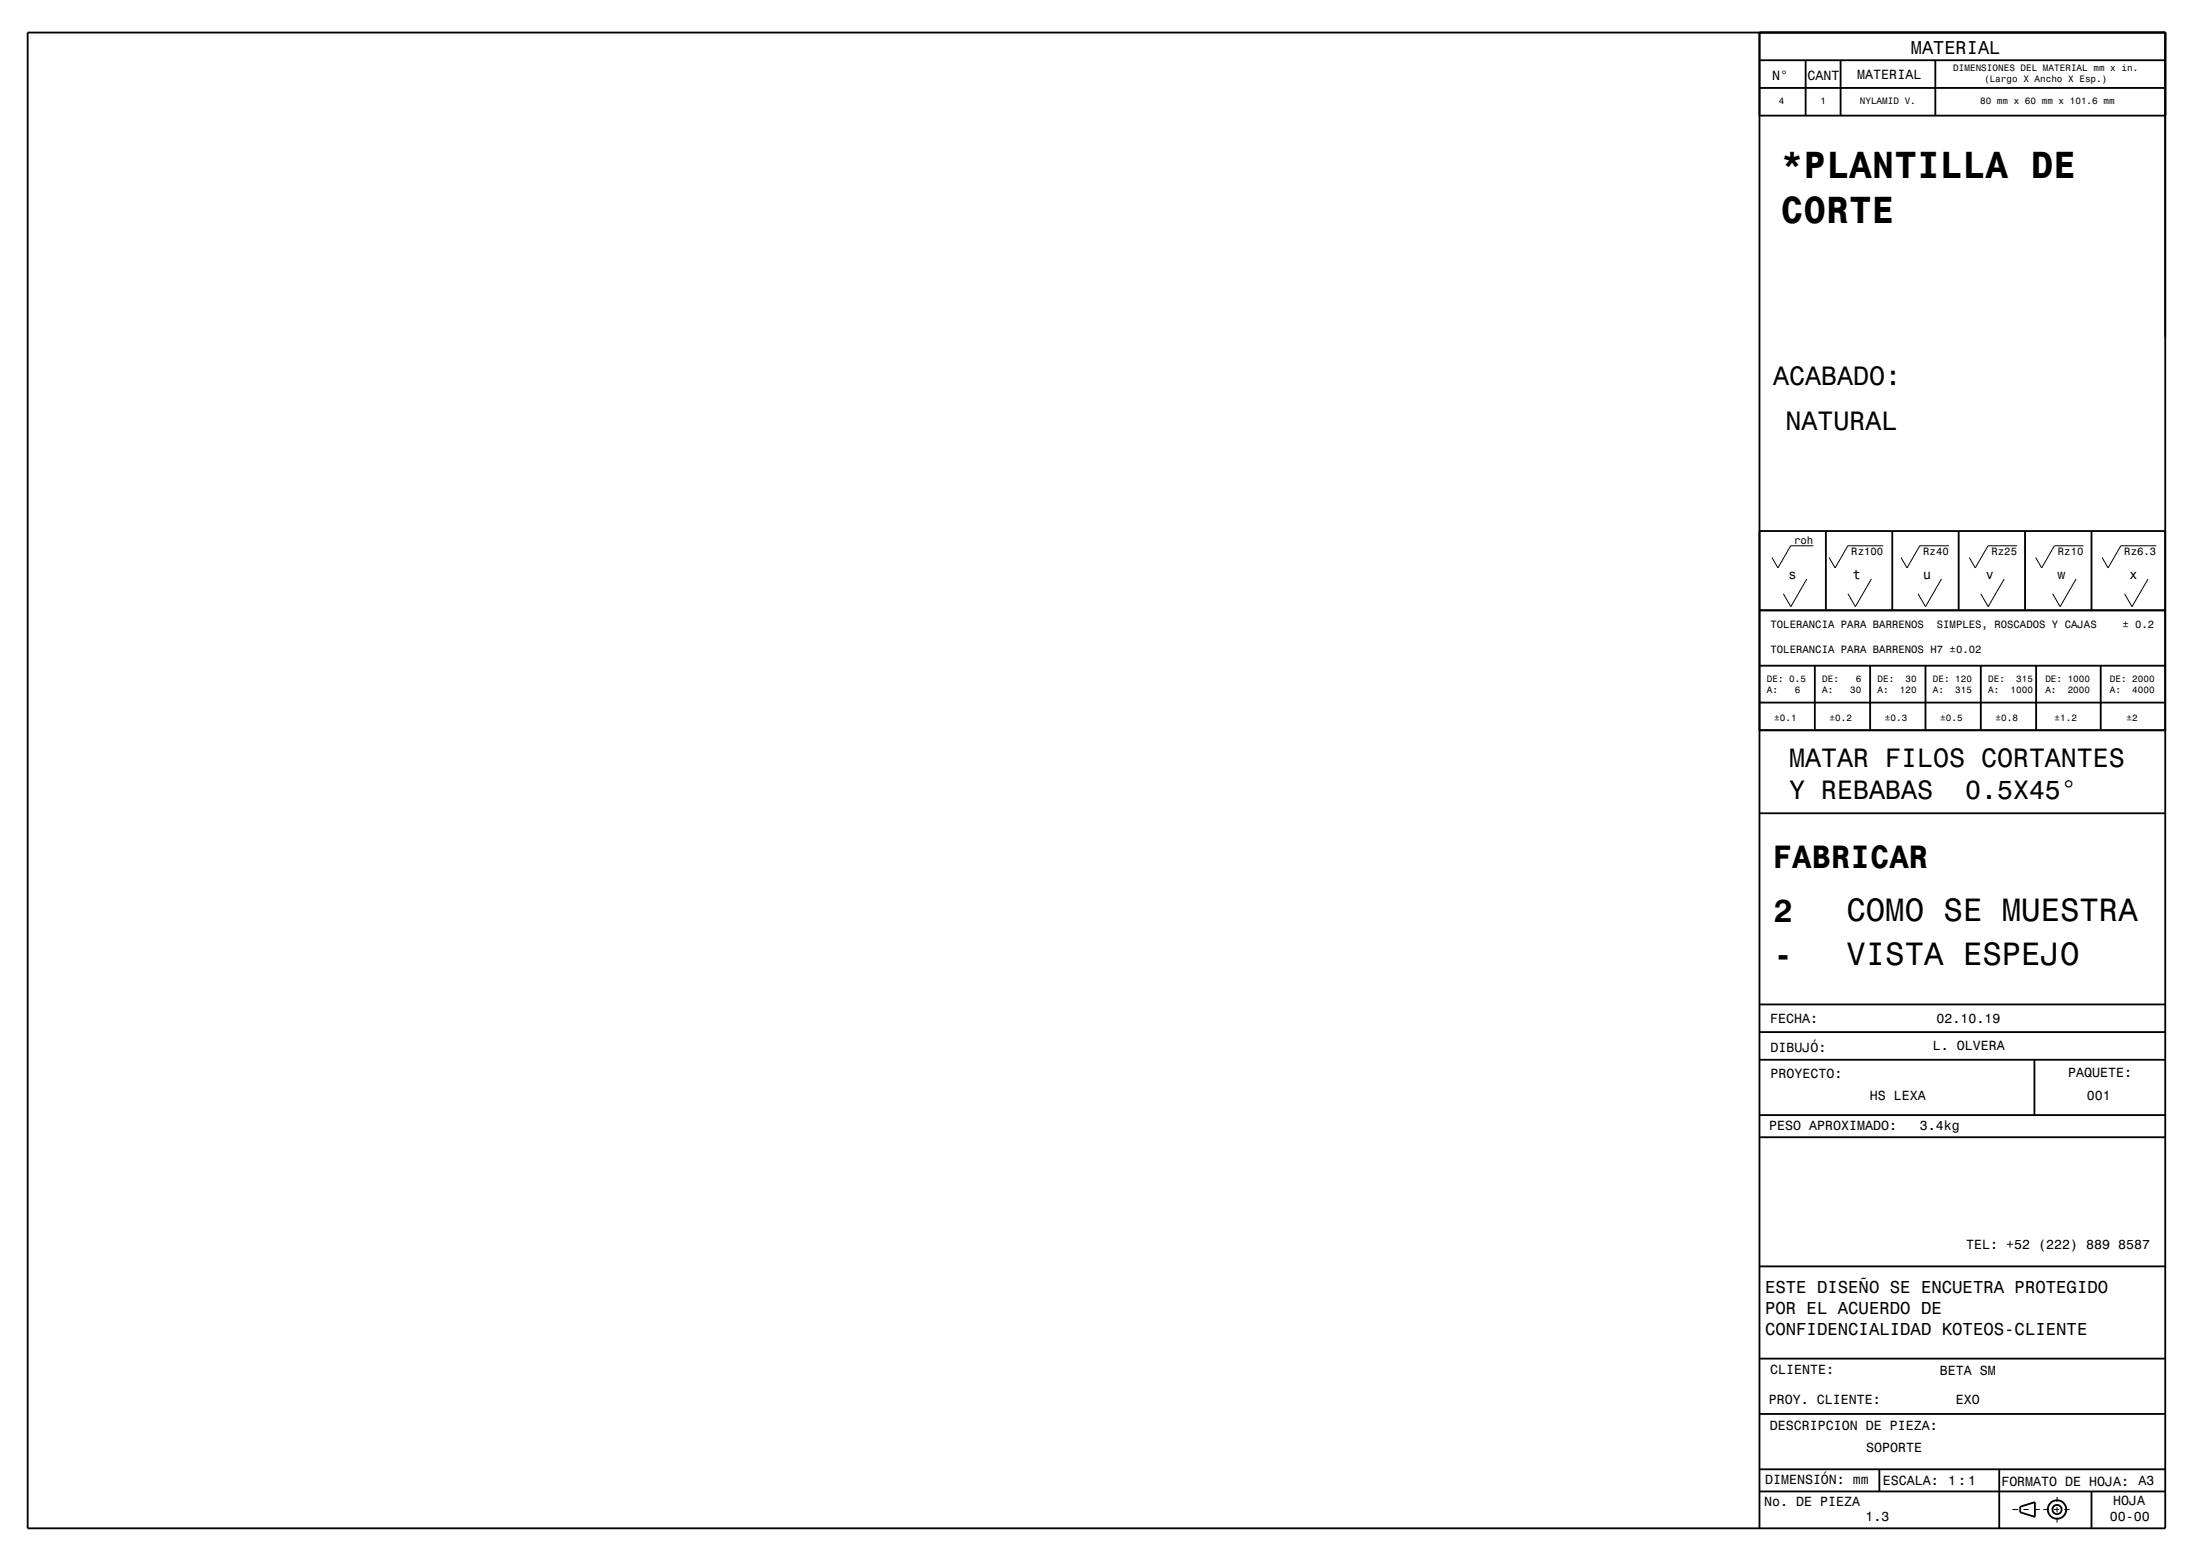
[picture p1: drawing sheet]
<svg xmlns="http://www.w3.org/2000/svg" width="420mm" height="297mm" viewBox="0 0 420 297" stroke-linecap="round" stroke-linejoin="round" font-family="sans-serif">
<g fill="none" stroke="#000" stroke-width=".35">
<path d="M335.9 6.2v285.5M335.9 16.8h77.5M344.7 11.5v10.6M351.4 11.5v10.6M369.5 11.5v10.6M413.4 6.2v285.5h-408.1v-285.5h408.1v5.3h-77.5M335.9 22.1h77.5M335.9 116.5h77.5M335.9 101.4h77.5M348.6 101.4v15.1M361.3 101.4v15.1M373.9 101.4v15.1"/>
<path d="M386.6 101.4v15.1M399.3 101.4v15.1M335.9 139.4h77.5M335.9 127.1h77.5M335.9 134.1h77.5M346.5 127.1v12.3M357 127.1v12.3M367.6 127.1v12.3M378.2 127.1v12.3M388.7 127.1v12.3M401 127.1v12.3M335.9 155.2h77.5"/>
<path d="M335.9 191.7h77.5M335.9 197h77.5M335.9 202.3h77.5M335.9 217.1h77.5M335.9 212.8h77.5M388.4 202.3v10.5M335.9 259.3h77.5M335.9 241.7h77.5M335.9 269.9h77.5M335.9 284.7h77.5M335.9 280.5h77.5M358.8 280.5v4.2"/>
<path d="M381.7 280.5v11.2M385.7 287.6l2.8-.9v2.8l-2.8-.8zM399.3 284.7v7"/>
<circle cx="392.7" cy="288.1" r="1.76"/>
<circle cx="392.7" cy="288.1" r=".88"/>
</g>
<g fill="none" stroke="#000" stroke-width=".19">
<path d="M344.9 110.5l-3 5.3-1.4-2.5M346.2 104.2h-4.3l-2.5 4.2-1.1-2M357.3 110.5l-3.1 5.3-1.4-2.5M359.5 104.2h-6.7l-2.5 4.2-1.1-2M370.6 110.5l-3 5.3-1.4-2.5M372.1 104.2h-5.6l-2.4 4.2-1.2-2M382.6 110.5l-3 5.3-1.5-2.5M385.1 104.2h-5.6l-2.4 4.2-1.1-2M396.3 110.5l-3 5.3-1.4-2.5M397.8 104.2h-5.6l-2.4 4.2-1.2-2M410.1 110.5l-3.1 5.3-1.4-2.5M411.7 104.2h-6.8l-2.4 4.2-1.2-2"/>
<path d="M384.2 288.1h1.1M386.3 288.1h1M388.3 288.1h1.1M390.1 288.1h1M392.1 288.1h1M392.7 285.7v1M392.7 287.7v1M392.7 289.7v.9M394.1 288.1h1"/>
</g>
<g font-size="7.2">
<text x="340" y="33.9">*PLANTILLA DE</text>
<text x="340" y="42.6">CORTE</text>
</g>
<g font-size="6.2">
<text x="338.5" y="165.6">FABRICAR</text>
<text x="338.6" y="176">2</text>
<text x="352.5" y="175.8">COMO SE MUESTRA</text>
<text x="338.6" y="184.4">-</text>
<text x="352.5" y="184.2">VISTA ESPEJO</text>
</g>
<g font-size="5.1">
<text x="338.5" y="73.5">ACABADO:</text>
<text x="340.8" y="82.2">NATURAL</text>
<text x="341.5" y="146.4">MATAR FILOS CORTANTES</text>
<text x="341.5" y="152.5">Y REBABAS</text>
<text x="375.1" y="152.5">0.5X45°</text>
</g>
<text font-size="3.6" x="364.8" y="10.3">MATERIAL</text>
<g font-size="3.3">
<text x="337" y="246.8">ESTE DISEÑO SE ENCUETRA PROTEGIDO</text>
<text x="337" y="250.8">POR EL ACUERDO DE</text>
<text x="337" y="254.7">CONFIDENCIALIDAD KOTEOS-CLIENTE</text>
</g>
<g font-size="2.5">
<text x="338.3" y="15.2">N°</text>
<text x="345.1" y="15.4">CANT</text>
<text x="354.6" y="15">MATERIAL</text>
<text x="341.4" y="110.5">s</text>
<text x="353.7" y="110.5">t</text>
<text x="367.1" y="110.5">u</text>
<text x="379.1" y="110.5">v</text>
<text x="392.8" y="110.5">w</text>
<text x="406.6" y="110.5">x</text>
<text x="338" y="195.2">FECHA:</text>
<text x="369.7" y="195.2">02.10.19</text>
<text x="338" y="200.7">DIBUJÓ:</text>
<text x="369" y="200.5">L. OLVERA</text>
<text x="338" y="205.8">PROYECTO:</text>
<text x="394.9" y="205.6">PAQUETE:</text>
<text x="337.8" y="215.7">PESO APROXIMADO:</text>
<text x="357" y="210">HS LEXA</text>
<text x="366.5" y="215.8">3.4kg</text>
<text x="398.4" y="210">001</text>
<text x="375.4" y="238.4">TEL: +52 (222) 889 8587</text>
<text x="337.9" y="262.3">CLIENTE:</text>
<text x="370.4" y="262.5">BETA SM</text>
<text x="337.7" y="268">PROY. CLIENTE:</text>
<text x="373.4" y="267.9">EXO</text>
<text x="337.9" y="272.9">DESCRIPCION DE PIEZA:</text>
<text x="356.3" y="277.2">SOPORTE</text>
<text x="336.8" y="287.4">No. DE PIEZA</text>
<text x="337" y="283.3">DIMENSIÓN: mm</text>
<text x="359.5" y="283.4">ESCALA:</text>
<text x="372" y="283.4">1:1</text>
<text x="382.1" y="283.6">FORMATO DE HOJA: A3</text>
<text x="403.4" y="287.2">HOJA</text>
<text x="356.2" y="290.4">1.3</text>
<text x="402.8" y="290.4">00-00</text>
</g>
<g font-size="2">
<text x="342.5" y="103.8">roh</text>
<text x="353.4" y="106">Rz100</text>
<text x="367.2" y="106">Rz40</text>
<text x="380.2" y="106">Rz25</text>
<text x="392.9" y="106">Rz10</text>
<text x="405.5" y="106">Rz6.3</text>
<text x="338" y="119.9">TOLERANCIA PARA BARRENOS</text>
<text x="369.8" y="119.9">SIMPLES, ROSCADOS Y CAJAS</text>
<text x="405.2" y="119.9">± 0.2</text>
<text x="338" y="124.7">TOLERANCIA PARA BARRENOS H7 ±0.02</text>
</g>
<g font-size="1.8">
<text x="372.9" y="13.6">DIMENSIONES DEL MATERIAL mm x in.</text>
<text x="378.8" y="15.7">(Largo X Ancho X Esp.)</text>
<text x="339.6" y="19.9">4</text>
<text x="347.5" y="19.9">1</text>
<text x="355.1" y="19.9">NYLAMID V.</text>
<text x="378" y="19.8">80 mm x 60 mm x 101.6 mm</text>
<text x="337.3" y="130.2">DE: 0.5</text>
<text x="347.9" y="130.2">DE:</text>
<text x="354.3" y="130.2">6</text>
<text x="358.4" y="130.2">DE:</text>
<text x="363.8" y="130.2">30</text>
<text x="369" y="130.2">DE: 120</text>
<text x="379.6" y="130.2">DE:</text>
<text x="384.9" y="130.2">315</text>
<text x="390.5" y="130.2">DE: 1000</text>
<text x="402.8" y="130.2">DE: 2000</text>
<text x="337.3" y="132.3">A:</text>
<text x="338.7" y="137.6">±0.1</text>
<text x="342.7" y="132.3">6</text>
<text x="347.9" y="132.3">A:</text>
<text x="349.3" y="137.6">±0.2</text>
<text x="353.2" y="132.3">30</text>
<text x="358.4" y="132.3">A:</text>
<text x="359.8" y="137.6">±0.3</text>
<text x="362.7" y="132.3">120</text>
<text x="369" y="132.3">A:</text>
<text x="370.4" y="137.6">±0.5</text>
<text x="373.3" y="132.3">315</text>
<text x="379.6" y="132.3">A:</text>
<text x="381" y="137.6">±0.8</text>
<text x="383.8" y="132.3">1000</text>
<text x="390.5" y="132.3">A:</text>
<text x="392.2" y="137.6">±1.2</text>
<text x="394.8" y="132.3">2000</text>
<text x="402.8" y="132.3">A:</text>
<text x="406" y="137.6">±2</text>
<text x="407.1" y="132.3">4000</text>
</g>
</svg>
